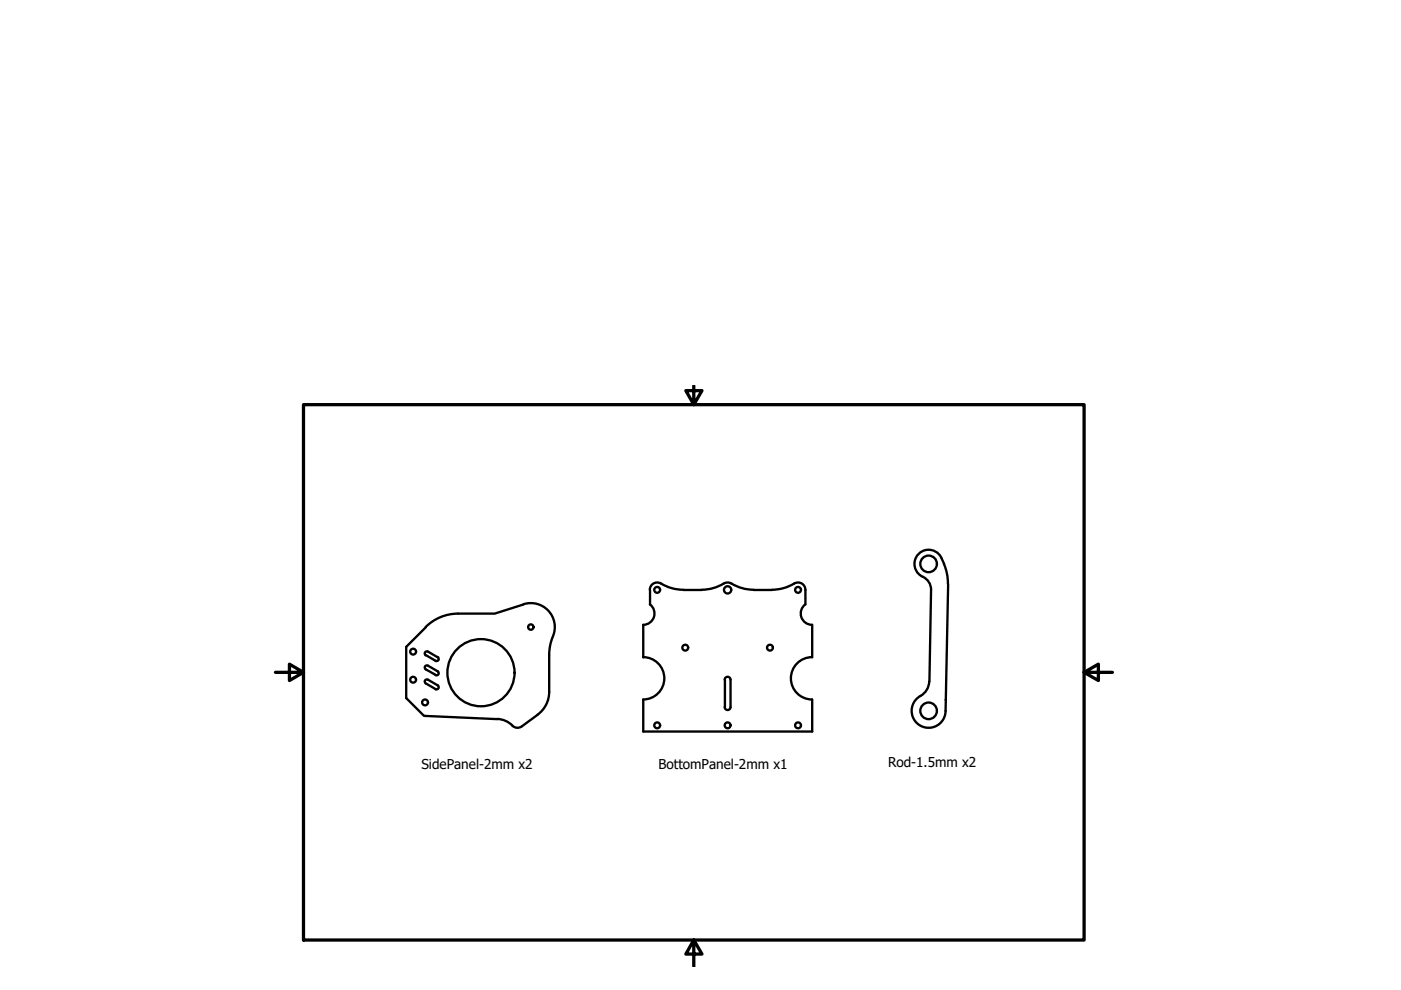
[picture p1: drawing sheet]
<svg xmlns="http://www.w3.org/2000/svg" width="297mm" height="210mm" viewBox="0 0 297 210" stroke-linecap="round" stroke-linejoin="round" font-family="sans-serif">
<path d="M64.3 85.8h165.5v113.5h-165.5zM147.1 81.8v4l-1.7-3h3.4l-1.7 3M58.4 142.6h5.9l-2.9-1.8v3.5l2.9-1.7M229.8 142.6l3.1 1.7v-3.5l-3.1 1.8h6.1M147.1 199.3l1.7 3h-3.4l1.7-3v5.7" fill="none" stroke="#000" stroke-width=".69"/>
<g fill="none" stroke="#000" stroke-width=".5">
<path d="M199.6 118.4a3 3 0 0 0-4.8-1 3 3 0 0 0 .9 4.9 3 3 0 0 1 1.7 2.8l-.3 19.4M199.6 118.4l.6 1.2M200.1 119.5l.7 2.4 .2 1.9M90.3 133l-4.2 4.1v10.9l3.8 3.8 15.6 .7M90.3 138.9l2.1 1.2M90.8 138.2a.47 .47 0 0 0-.7 .1 .47 .47 0 0 0 .2 .7M90.8 138.2l2 1.2M92.8 139.3a.47 .47 0 0 1 .2 .6 .47 .47 0 0 1-.7 .2M97.1 130.1a9.7 9.7 0 0 0-6.8 2.8M111 128.2l-6.1 1.9h-7.8M111 128.1a5.1 5.1 0 0 1 5.3 1.4 5.1 5.1 0 0 1 .9 5.4M117.2 134.9l-.5 1.7-.2 1.7-.1 8.4a6 6 0 0 1-2.4 4.8"/>
<path d="M136.4 139.3a4.5 4.5 0 0 1 4.4 4.5 4.5 4.5 0 0 1-4.4 4.5v6.8h35.8v-6.8M137.8 125.1v3.1a2.41 2.41 0 0 1 .8 2.6 2.41 2.41 0 0 1-2.2 1.7v6.9M144.8 125a10 10 0 0 1-5-1.4 1.56 1.56 0 0 0-2 1.5M144.9 125.1h3.9M148.8 125a9.8 9.8 0 0 0 5-1.4h1a9.8 9.8 0 0 0 5 1.4M159.8 125.1h3.9M163.7 125a10 10 0 0 0 5.1-1.4 1.56 1.56 0 0 1 2 1.5v3.1M170.7 128.2a2.41 2.41 0 0 0-.8 2.6 2.41 2.41 0 0 0 2.3 1.7M172.2 139.3a4.5 4.5 0 0 0-4.5 4.5 4.5 4.5 0 0 0 4.5 4.5M172.2 132.5v6.9M201 123.8l-.5 26.9M90.3 144.9l2.1 1.2"/>
<path d="M90.3 142l2.1 1.1M90.8 144.1a.47 .47 0 0 0-.7 .2 .47 .47 0 0 0 .2 .6M90.8 141.1a.47 .47 0 0 0-.7 .2 .47 .47 0 0 0 .2 .6M90.8 144.1l2 1.2M90.8 141.2l2 1.2M92.8 145.3a.47 .47 0 0 1 .2 .6 .47 .47 0 0 1-.7 .2M92.8 142.3a.47 .47 0 0 1 .2 .7 .47 .47 0 0 1-.7 .1M105.5 152.4l1.7 .4 1.4 1M114 151.5l-3.4 2.5a1.51 1.51 0 0 1-2-.1M153.6 149.9a.62 .62 0 0 0 .7 .6 .62 .62 0 0 0 .6-.6M153.6 144.1a.62 .62 0 0 1 .7-.6 .62 .62 0 0 1 .6 .6v5.8M153.7 144.1v5.8"/>
<path d="M197 144.5a3.9 3.9 0 0 1-2.4 3.4 3.6 3.6 0 0 0 .7 6.1 3.6 3.6 0 0 0 5.2-3.3"/>
<circle cx="196.9" cy="119.6" r="1.76"/>
<circle cx="87.6" cy="138.2" r=".62"/>
<circle cx="112.5" cy="133" r=".57"/>
<circle cx="139.3" cy="125.1" r=".62"/>
<circle cx="145.3" cy="137.3" r=".62"/>
<circle cx="154.3" cy="125.1" r=".77"/>
<circle cx="163.2" cy="137.3" r=".62"/>
<circle cx="169.2" cy="125.1" r=".62"/>
<circle cx="87.6" cy="144.1" r=".62"/>
<circle cx="90.1" cy="148.9" r=".62"/>
<circle cx="102" cy="142.6" r="7.1"/>
<circle cx="139.3" cy="153.8" r=".62"/>
<circle cx="154.3" cy="153.8" r=".62"/>
<circle cx="169.2" cy="153.8" r=".62"/>
<circle cx="196.9" cy="150.7" r="1.76"/>
</g>
<g font-size="2.9">
<text x="89.4" y="163">SidePanel-2mm x2</text>
<text x="139.6" y="163.1">BottomPanel-2mm x1</text>
<text x="188.3" y="162.7">Rod-1.5mm x2</text>
</g>
</svg>
